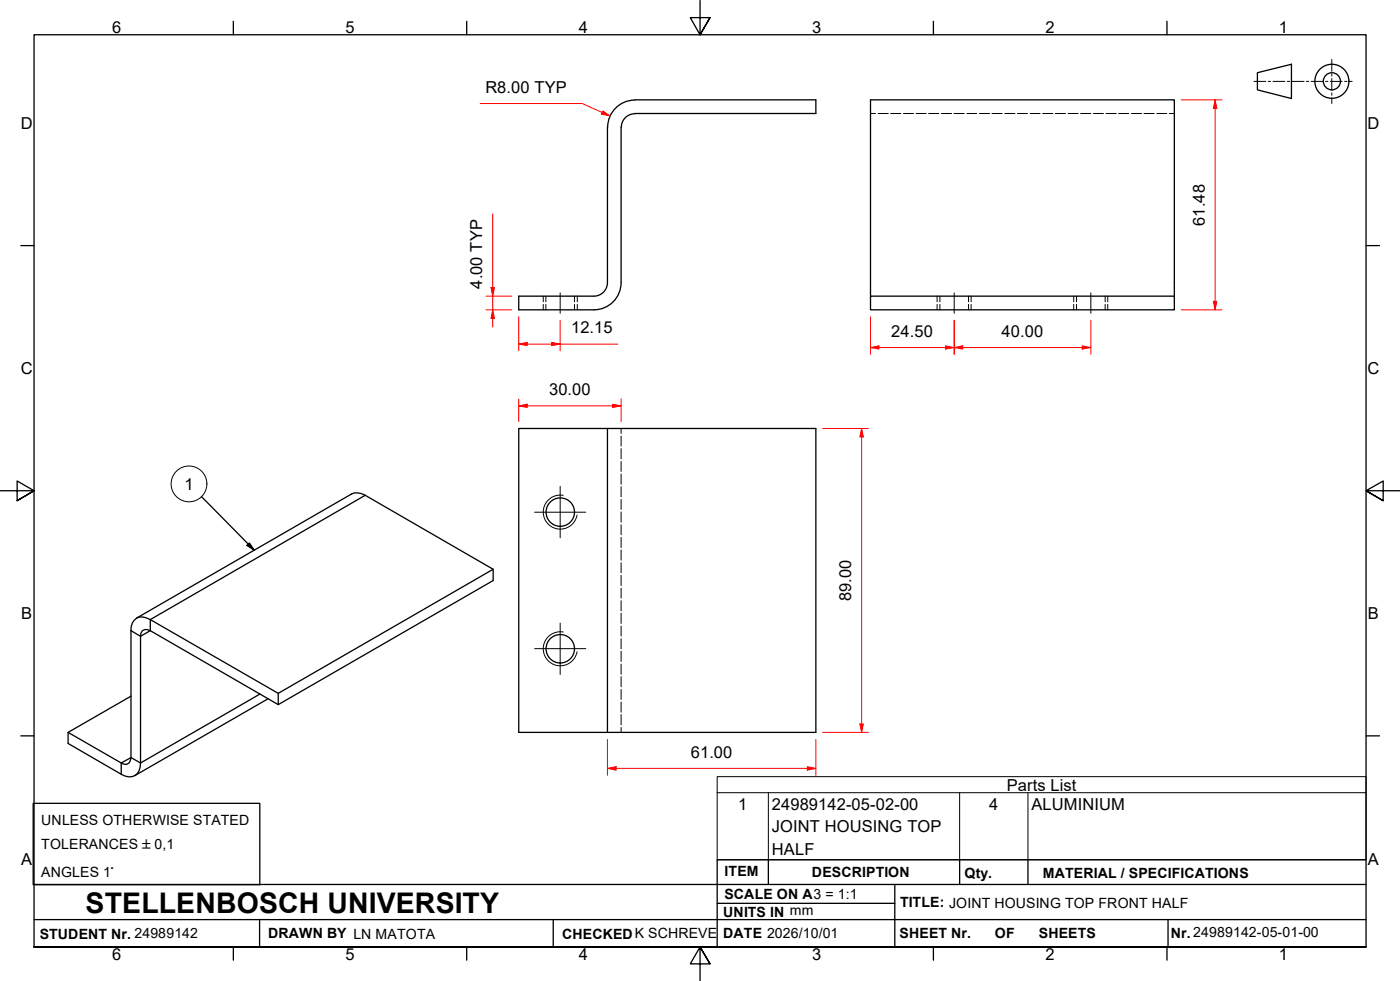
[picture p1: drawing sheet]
<svg xmlns="http://www.w3.org/2000/svg" width="410mm" height="287mm" viewBox="0 0 410 287" stroke-linecap="round" stroke-linejoin="round" font-family="sans-serif">
<!-- layer: Hidden Edges(ISO) -->
<g fill="none" stroke="#000" stroke-width=".29">
<path d="M254.9 33.2h1.4M257.1 33.2h3M260.8 33.2h3M264.5 33.2h3M268.2 33.2h3M271.9 33.2h3M275.7 33.2h2.9M279.3 33.2h3M283.1 33.2h2.9M286.8 33.2h3M290.4 33.2h3M294.2 33.2h3"/>
<path d="M297.9 33.2h3M301.6 33.2h2.9M305.3 33.2h3M309 33.2h3M312.7 33.2h3M316.4 33.2h3M320.2 33.2h2.9M323.8 33.2h3M327.5 33.2h3M331.3 33.2h3M335 33.2h2.9M338.7 33.2h2.9"/>
<path d="M342.4 33.2h1.5M159.1 86.7v1.6M159.1 89.1v1.6M159.8 86.7v1.6M159.8 89.1v1.6M168.2 86.7v1.6M168.2 89.1v1.6M169 86.7v1.6M169 89.1v1.6M274.4 86.7v1.6M274.4 89.1v1.6M275.2 86.7v1.6"/>
<path d="M275.2 89.1v1.6M283.6 86.7v1.6M283.6 89.1v1.6M284.4 86.7v1.6M284.4 89.1v1.6M314.4 86.7v1.6M314.4 89.1v1.6M315.2 86.7v1.6M315.2 89.1v1.6M323.6 86.7v1.6M323.6 89.1v1.6M324.4 86.7v1.6"/>
<path d="M324.4 89.1v1.6M181.9 125.4v1.5M181.9 127.6v3M181.9 131.3v3M181.9 135.1v2.9M181.9 138.8v2.9M181.9 142.4v3M181.9 146.2v2.9M181.9 149.9v3M181.9 153.6v2.9M181.9 157.3v3M181.9 161v3"/>
<path d="M181.9 164.7v3M181.9 168.4v3M181.9 172.2v2.9M181.9 175.8v3M181.9 179.5v3M181.9 183.3v2.9M181.9 187v2.9M181.9 190.6v3M181.9 194.4v3M181.9 198.1v3M181.9 201.8v2.9M181.9 205.5v3"/>
<path d="M181.9 209.2v3M181.9 212.9v1.5"/>
</g>
<!-- layer: Visible Edges(ISO) -->
<g fill="none" stroke="#000" stroke-width=".38">
<path d="M177.9 37.2v45.5a4 4 0 0 1-4 4M181.9 37.2v45.5a8 8 0 0 1-8 8M185.9 29.2h53v4h-53M185.9 29.3a8 8 0 0 0-8 8M185.9 33.3a4 4 0 0 0-4 4M173.9 86.7h-22v4h22M254.9 86.7v4h89v-4h-89v-57.5h89v57.5M177.9 125.4v89h61v-89h-87v89h26M144.4 166.6l-62.9 36.4v3.3l62.9-36.4v-3.3l-37.5-21.6a4.3 4.3 0 0 0-4-.4l-62.9 36.3M38.4 203.8l-18.5 10.6v3.2l15.6 9a3.3 3.3 0 0 0 5.5-2l.3-39.3a1.74 1.74 0 0 1 2.7-.7l37.5 21.7M78.5 204.5l-39 22.5M81.5 203l-37.5-21.6a3.7 3.7 0 0 0-4.7 .2l-.6 .8-.3 2.2v37.2a1.74 1.74 0 0 1-.9 1.8 1.74 1.74 0 0 1-2-.3l-15.6-8.9"/>
<circle cx="164.1" cy="149.9" r="4.2"/>
<circle cx="164.1" cy="189.9" r="4.2"/>
</g>
<!-- layer: Threads(ISO) -->
<path d="M164.9 145a5 5 0 0 0-5.8 4 5 5 0 0 0 4.1 5.8 5 5 0 0 0 5.8-4M164.9 185a5 5 0 0 0-5.8 4 5 5 0 0 0 4.1 5.8 5 5 0 0 0 5.8-4" fill="none" stroke="#000" stroke-width=".29"/>
<!-- layer: Visible Tangent Edges(ISO) -->
<path d="M106.9 145l-62.9 36.4v3.2l-2.9 1.7-2.7-1.7M76.1 203.2l-35 20.1-2.7-1.5-2.9 1.5v3.3" fill="none" stroke="#000" stroke-width=".38"/>
<!-- layer: Symbols(ISO) -->
<g fill="none" stroke="#000" stroke-width=".29">
<path d="M210 232v-4.7h190v4.7M210 232v19.7h190v-19.7M210 232h190M225 232v19.7M281 232v19.7M301 232v19.7"/>
<circle cx="55.3" cy="141.7" r="5.2"/>
</g>
<!-- layer: Border_0 -->
<g fill="none" stroke="#000" stroke-width=".38">
<path d="M68.3 6.2v4M136.7 6.2v4M205 .1v10.1l-2.9-5h5.8l-2.9 5 2.9-5M273.3 6.2v4M341.7 6.2v4M6.1 71.9h3.9M400 71.9h3.9M0 143.7h10l-5-2.9v5.8l5-2.9-5 2.9M410 143.7h-10l5-2.9v5.8l-5-2.9 5 2.9M6.1 215.4h3.9M400 215.4h3.9M10 277.2v-267h390v267h-390h390"/>
<path d="M68.3 277.2v3.9M136.7 277.2v3.9M273.3 277.2v3.9M341.7 277.2v3.9M207.9 282.1l-2.9-4.9 2.9 4.9h-5.8l2.9-4.9v10"/>
</g>
<!-- layer: Sketch Geometry(ISO) -->
<g fill="none" stroke="#000" stroke-width=".38">
<path d="M368.2 21.3l9.9-2.5v10l-9.9-2.5zM9.7 235.2h66.4v23.8h-66.4zM10 258.9h390M225 251.7v7.2M262 258.9v18.3M281 251.7v7.2M301 251.7v7.2M400 251.7h-190v25.5M10 277.2h390M10 269.2h390M76 269.2v8M162 269.2v8"/>
<path d="M210 264.4h52M342 269.2v8"/>
<circle cx="390" cy="23.8" r="5"/>
<circle cx="390" cy="23.8" r="2.51"/>
</g>
<g fill="none" stroke="#000" stroke-width=".29">
<path d="M390 17.4v3.5M367.2 23.8h3.4M371.3 23.8h.7M372.7 23.8h3.5M376.9 23.8h.7M378.3 23.8h3.5M382.5 23.8h.7M383.9 23.8h3.5M388.1 23.8h.7M389.5 23.8h3.5M390 21.6v.7M390 23v3.5"/>
<path d="M390 27.2v.7M390 28.6v1.7M393.7 23.8h.7M395.1 23.8h.8"/>
</g>
<!-- layer: Symbols(ISO) -->
<path d="M59 145.4l15.4 15.7M73 159l1.4 2.1-2.1-1.4z" fill="none" stroke="#000" stroke-width=".38"/>
<path d="M73 159l1.4 2.1-2.1-1.4z" fill="#000"/>
<!-- layer: Centerline(ISO) -->
<path d="M164 85.7v6M279.4 85.7v6M319.4 85.7v6" fill="none" stroke="#000" stroke-width=".29"/>
<!-- layer: Center Mark(ISO) -->
<path d="M156.5 149.9h15M164 142.4v15M156.5 189.9h15M164 182.4v15" fill="none" stroke="#000" stroke-width=".29"/>
<!-- layer: Dimensions(ISO) -->
<path d="M144.3 84.2v2.5" fill="none" stroke="#f00" stroke-width=".29"/>
<path d="M143.8 84.2h1l-.5 2.5z" fill="#f00"/>
<path d="M143.8 84.2h1l-.5 2.5zM144.3 90.7v2.5" fill="none" stroke="#f00" stroke-width=".29"/>
<path d="M144.3 90.7l.5 2.5h-1z" fill="#f00"/>
<path d="M144.3 62.6v21.6M142.3 90.7h7.6M142.3 86.7h7.6M144.3 90.7l.5 2.5h-1zM144.3 86.7v4M144.3 93.2v2.5M254.9 101.7h2.5" fill="none" stroke="#f00" stroke-width=".29"/>
<path d="M254.9 101.7l2.5-.5v1z" fill="#f00"/>
<path d="M254.9 101.7l2.5-.5v1zM276.9 101.7h2.5" fill="none" stroke="#f00" stroke-width=".29"/>
<path d="M276.9 101.2l2.5 .5-2.5 .5z" fill="#f00"/>
<path d="M254.9 92.7v11M279.4 93.7v10M257.4 101.7h19.5M276.9 101.2l2.5 .5-2.5 .5zM279.4 101.7h2.5" fill="none" stroke="#f00" stroke-width=".29"/>
<path d="M279.4 101.7l2.5-.5v1z" fill="#f00"/>
<path d="M279.4 101.7l2.5-.5v1zM316.9 101.7h2.5" fill="none" stroke="#f00" stroke-width=".29"/>
<path d="M316.9 101.2l2.5 .5-2.5 .5z" fill="#f00"/>
<path d="M279.4 93.7v10M319.4 93.7v10M151.9 100.7h2.5M281.9 101.7h35M316.9 101.2l2.5 .5-2.5 .5z" fill="none" stroke="#f00" stroke-width=".29"/>
<path d="M151.9 100.7l2.5-.5v1z" fill="#f00"/>
<path d="M151.9 100.7l2.5-.5v1zM161.5 100.7h2.5" fill="none" stroke="#f00" stroke-width=".29"/>
<path d="M161.5 100.2l2.5 .5-2.5 .5z" fill="#f00"/>
<path d="M151.9 92.7v10M164 93.7v9M151.9 118.8h2.5M154.4 100.7h7.1M161.5 100.2l2.5 .5-2.5 .5zM164 100.7h16.9" fill="none" stroke="#f00" stroke-width=".29"/>
<path d="M151.9 118.8l2.5-.5v1z" fill="#f00"/>
<path d="M151.9 118.8l2.5-.5v1zM179.4 118.8h2.5" fill="none" stroke="#f00" stroke-width=".29"/>
<path d="M179.4 118.3l2.5 .5-2.5 .5z" fill="#f00"/>
<path d="M151.9 116.8v6.6M154.4 118.8h25M179.4 118.3l2.5 .5-2.5 .5zM181.9 116.8v6.6M177.9 224.9h2.5" fill="none" stroke="#f00" stroke-width=".29"/>
<path d="M177.9 224.9l2.5-.5v1z" fill="#f00"/>
<path d="M177.9 224.9l2.5-.5v1zM236.4 224.9h2.5" fill="none" stroke="#f00" stroke-width=".29"/>
<path d="M236.4 224.4l2.5 .5-2.5 .5z" fill="#f00"/>
<path d="M176.3 32.9l2.3 1M177.9 216.4v10.6M238.9 216.4v10.6M180.4 224.9h56M236.4 224.4l2.5 .5-2.5 .5z" fill="none" stroke="#f00" stroke-width=".29"/>
<path d="M176.5 32.5l2.1 1.4-2.5-.5z" fill="#f00"/>
<path d="M140.6 30.3h29.9l5.8 2.6M176.5 32.5l2.1 1.4-2.5-.5zM252.3 125.4v2.5" fill="none" stroke="#f00" stroke-width=".29"/>
<path d="M252.3 125.4l.5 2.5h-1z" fill="#f00"/>
<path d="M252.3 125.4l.5 2.5h-1zM252.3 211.9v2.5" fill="none" stroke="#f00" stroke-width=".29"/>
<path d="M251.8 211.9h1l-.5 2.5z" fill="#f00"/>
<path d="M355.8 29.2v2.6M240.9 125.4h13.4M252.3 127.9v84M240.9 214.4h13.4M251.8 211.9h1l-.5 2.5z" fill="none" stroke="#f00" stroke-width=".29"/>
<path d="M355.8 29.2l.5 2.6h-1z" fill="#f00"/>
<path d="M355.8 29.2l.5 2.6h-1zM355.8 88.2v2.5" fill="none" stroke="#f00" stroke-width=".29"/>
<path d="M355.3 88.2h1l-.5 2.5z" fill="#f00"/>
<path d="M345.9 29.2h11.9M355.8 31.8v56.4M345.9 90.7h11.9M355.3 88.2h1l-.5 2.5z" fill="none" stroke="#f00" stroke-width=".29"/>
<text font-size="8.3" x="25.1" y="267.2">STELLENBOSCH UNIVERSITY</text>
<g font-size="4.8">
<text x="32.8" y="9.7">6</text>
<text x="101.2" y="9.7">5</text>
<text x="169.5" y="9.7">4</text>
<text x="237.8" y="9.7">3</text>
<text x="306.1" y="9.7">2</text>
<text x="374.5" y="9.7">1</text>
<text x="142.1" y="27.3">R8.00 TYP</text>
<text x="6.1" y="37.8">D</text>
<text x="400.4" y="37.8">D</text>
<text x="352.7" y="66.1" transform="rotate(-90 352.7 66.1)">61.48</text>
<text x="141.2" y="84.5" transform="rotate(-90 141.2 84.5)">4.00 TYP</text>
<text x="167.2" y="97.6">12.15</text>
<text x="261" y="98.6">24.50</text>
<text x="293.2" y="98.6">40.00</text>
<text x="6.1" y="109.6">C</text>
<text x="400.4" y="109.6">C</text>
<text x="160.8" y="115.7">30.00</text>
<text x="54" y="143.4">1</text>
<text x="249.2" y="176" transform="rotate(-90 249.2 176)">89.00</text>
<text x="6.2" y="181.3">B</text>
<text x="400.5" y="181.3">B</text>
<text x="202.2" y="221.9">61.00</text>
<text x="294.8" y="231.5">Parts List</text>
<text x="216.2" y="237.1">1</text>
<text x="226" y="237.1">24989142-05-02-00</text>
<text x="289.6" y="237.1">4</text>
<text x="302" y="237.1">ALUMINIUM</text>
<text x="226" y="243.6">JOINT HOUSING TOP</text>
<text x="226" y="250.1">HALF</text>
<text x="6.2" y="253.1">A</text>
<text x="400.5" y="253.1">A</text>
<text x="32.8" y="281.1">6</text>
<text x="101.2" y="281.1">5</text>
<text x="169.5" y="281.1">4</text>
<text x="237.8" y="281.1">3</text>
<text x="306.1" y="281.1">2</text>
<text x="374.5" y="281.1">1</text>
</g>
<g font-size="4.1">
<text x="12.1" y="241.6">UNLESS OTHERWISE STATED</text>
<text x="12.1" y="248.5">TOLERANCES ±0,1</text>
<text x="12.1" y="256.7">ANGLES 1°</text>
<text x="212.2" y="256.5">ITEM</text>
<text x="237.7" y="256.7">DESCRIPTION</text>
<text x="282.4" y="256.9">Qty.</text>
<text x="305.4" y="256.9">MATERIAL / SPECIFICATIONS</text>
<text x="212.1" y="263">SCALE ON A3 = 1:1</text>
<text x="211.8" y="268.4">UNITS IN mm</text>
<text x="263.5" y="265.6">TITLE: JOINT HOUSING TOP FRONT HALF</text>
<text x="11.6" y="274.8">STUDENT Nr. 24989142</text>
<text x="78.5" y="274.6">DRAWN BY LN MATOTA</text>
<text x="164.6" y="274.8">CHECKEDK SCHREVE</text>
<text x="211.8" y="274.6">DATE 2026/10/01</text>
<text x="263.4" y="274.6">SHEET Nr.</text>
<text x="291.3" y="274.6">OF</text>
<text x="304.2" y="274.6">SHEETS</text>
<text x="342.8" y="274.5">Nr. 24989142-05-01-00</text>
</g>
</svg>
